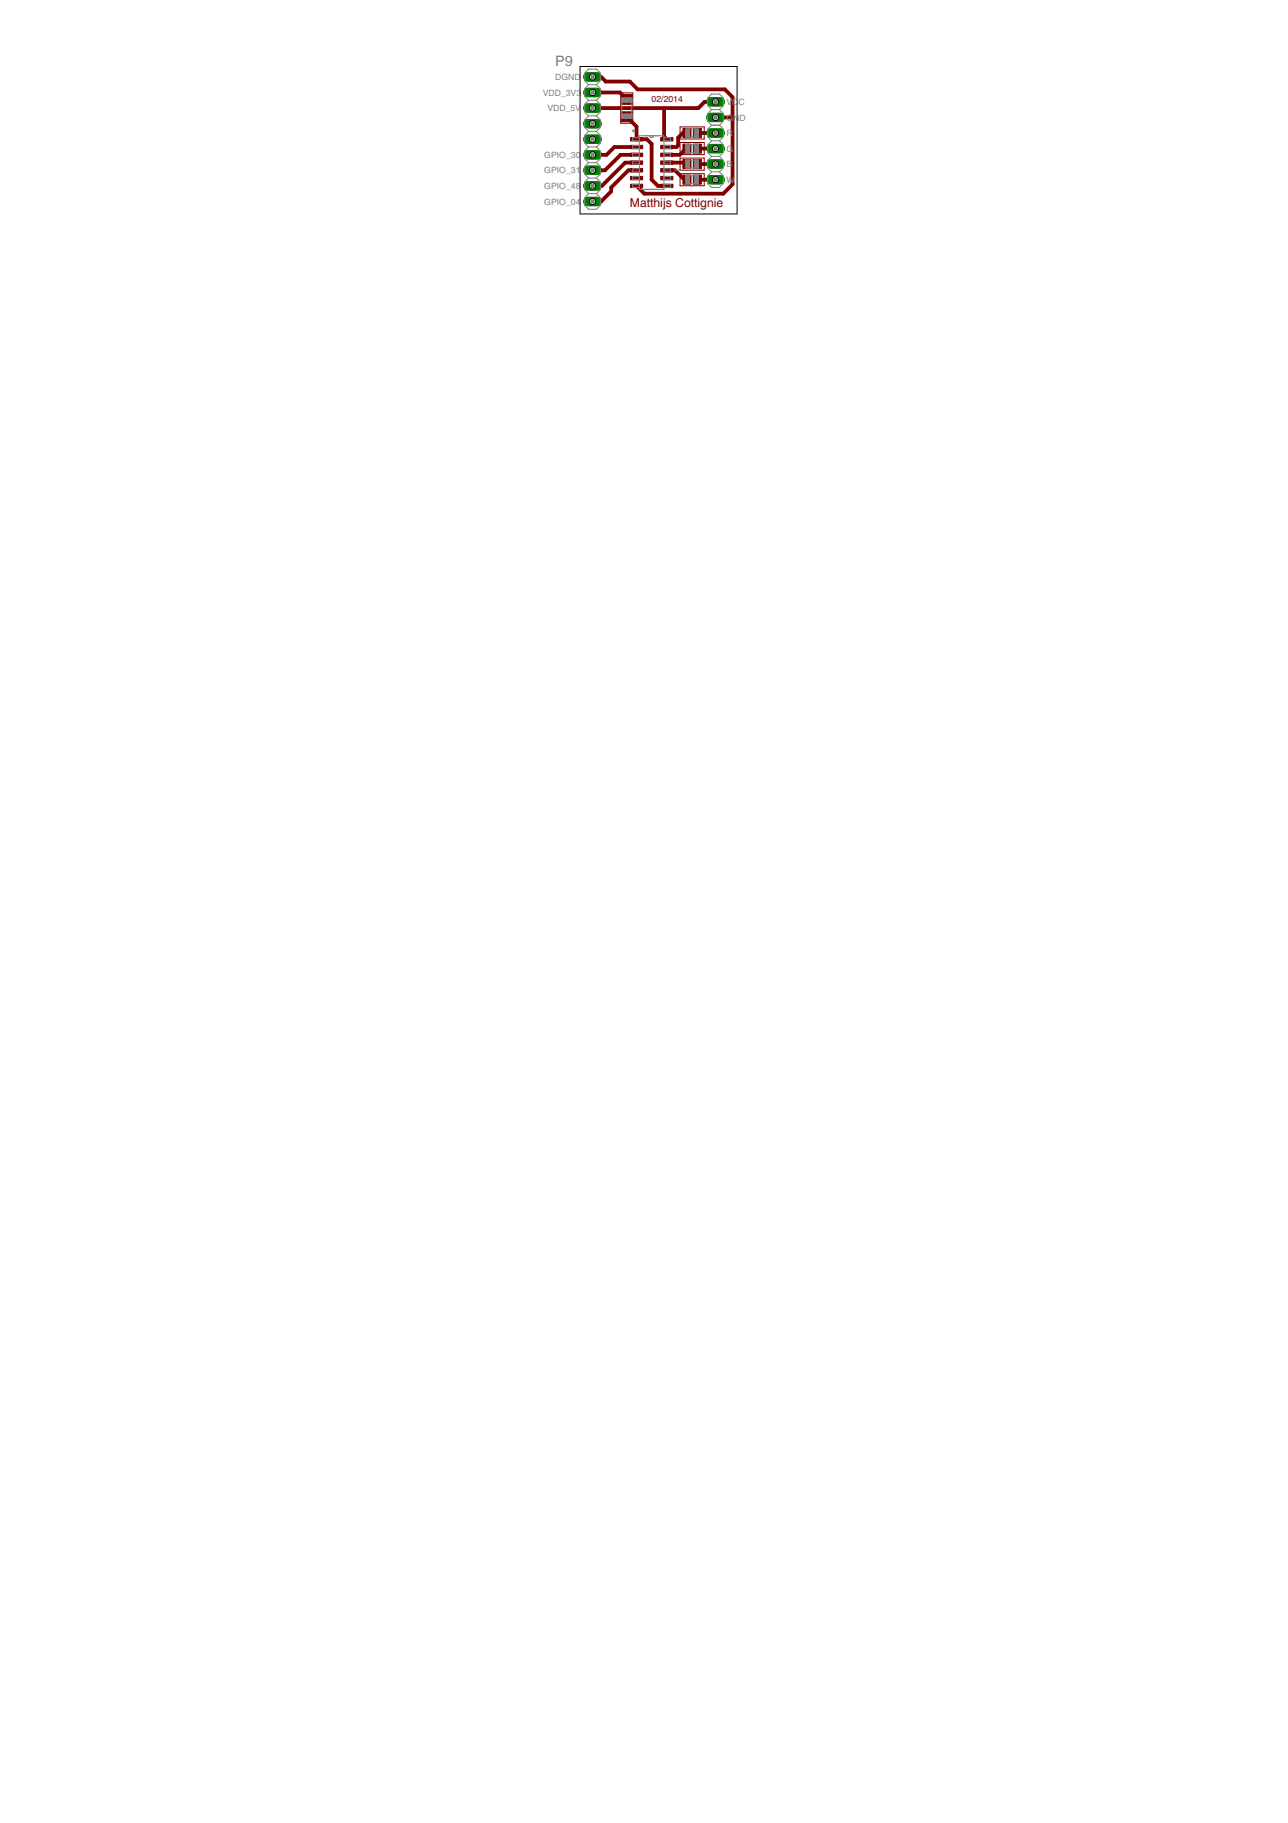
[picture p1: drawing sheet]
<svg xmlns="http://www.w3.org/2000/svg" width="210mm" height="297mm" viewBox="0 0 210 297" stroke-linecap="round" stroke-linejoin="round" font-family="sans-serif">
<path d="M115.8 21.7h1.6" fill="none" stroke="#008000" stroke-width="1.5"/>
<circle cx="116.6" cy="21.7" r=".51" fill="#fff" stroke="#000" stroke-width=".16"/>
<path d="M115.8 24.2h1.6" fill="none" stroke="#008000" stroke-width="1.5"/>
<circle cx="116.6" cy="24.2" r=".51" fill="#fff" stroke="#000" stroke-width=".16"/>
<path d="M115.8 26.7h1.6" fill="none" stroke="#008000" stroke-width="1.5"/>
<circle cx="116.6" cy="26.7" r=".51" fill="#fff" stroke="#000" stroke-width=".16"/>
<path d="M115.8 29.3h1.6" fill="none" stroke="#008000" stroke-width="1.5"/>
<circle cx="116.6" cy="29.3" r=".51" fill="#fff" stroke="#000" stroke-width=".16"/>
<path d="M115.8 19.1h1.6" fill="none" stroke="#008000" stroke-width="1.5"/>
<circle cx="116.6" cy="19.1" r=".51" fill="#fff" stroke="#000" stroke-width=".16"/>
<path d="M115.8 16.6h1.6" fill="none" stroke="#008000" stroke-width="1.5"/>
<circle cx="116.6" cy="16.6" r=".51" fill="#fff" stroke="#000" stroke-width=".16"/>
<path d="M95.8 12.5h1.5" fill="none" stroke="#008000" stroke-width="1.5"/>
<circle cx="96.6" cy="12.5" r=".51" fill="#fff" stroke="#000" stroke-width=".16"/>
<path d="M95.8 15.1h1.5" fill="none" stroke="#008000" stroke-width="1.5"/>
<circle cx="96.6" cy="15.1" r=".51" fill="#fff" stroke="#000" stroke-width=".16"/>
<path d="M95.8 17.6h1.5" fill="none" stroke="#008000" stroke-width="1.5"/>
<circle cx="96.6" cy="17.6" r=".51" fill="#fff" stroke="#000" stroke-width=".16"/>
<path d="M95.8 20.2h1.5" fill="none" stroke="#008000" stroke-width="1.5"/>
<circle cx="96.6" cy="20.2" r=".51" fill="#fff" stroke="#000" stroke-width=".16"/>
<path d="M95.8 22.7h1.5" fill="none" stroke="#008000" stroke-width="1.5"/>
<circle cx="96.6" cy="22.7" r=".51" fill="#fff" stroke="#000" stroke-width=".16"/>
<path d="M95.8 25.2h1.5" fill="none" stroke="#008000" stroke-width="1.5"/>
<circle cx="96.6" cy="25.2" r=".51" fill="#fff" stroke="#000" stroke-width=".16"/>
<path d="M95.8 27.7h1.5" fill="none" stroke="#008000" stroke-width="1.5"/>
<circle cx="96.6" cy="27.7" r=".51" fill="#fff" stroke="#000" stroke-width=".16"/>
<path d="M95.8 30.3h1.5" fill="none" stroke="#008000" stroke-width="1.5"/>
<circle cx="96.6" cy="30.3" r=".51" fill="#fff" stroke="#000" stroke-width=".16"/>
<path d="M95.8 32.8h1.5" fill="none" stroke="#008000" stroke-width="1.5"/>
<circle cx="96.6" cy="32.8" r=".51" fill="#fff" stroke="#000" stroke-width=".16"/>
<g fill="#800000" stroke="#800000" stroke-width=".16">
<path d="M102.7 22.4h2v.6h-2z"/>
<path d="M102.7 23.7h2v.5h-2z"/>
<path d="M102.7 25h2v.5h-2z"/>
<path d="M102.7 26.2h2v.6h-2z"/>
<path d="M102.7 27.5h2v.5h-2z"/>
<path d="M102.7 28.7h2v.6h-2z"/>
<path d="M102.7 30h2v.6h-2z"/>
<path d="M107.7 30h2v.6h-2z"/>
<path d="M107.7 28.7h2v.6h-2z"/>
<path d="M107.7 27.5h2v.5h-2z"/>
<path d="M107.7 26.2h2v.6h-2z"/>
<path d="M107.7 25h2v.5h-2z"/>
<path d="M107.7 23.7h2v.5h-2z"/>
<path d="M107.7 22.4h2v.6h-2z"/>
<path d="M101.2 15.4h1.9v1.6h-1.9z"/>
<path d="M101.2 18.2h1.9v1.6h-1.9z"/>
<path d="M111.3 20.9h1.3v1.5h-1.3z"/>
<path d="M113 20.9h1.3v1.5h-1.3z"/>
<path d="M111.3 23.5h1.3v1.5h-1.3z"/>
<path d="M113 23.5h1.3v1.5h-1.3z"/>
<path d="M111.3 26h1.3v1.5h-1.3z"/>
<path d="M113 26h1.3v1.5h-1.3z"/>
<path d="M111.3 28.5h1.3v1.5h-1.3z"/>
<path d="M113 28.5h1.3v1.5h-1.3z"/>
</g>
<g fill="none" stroke="#800000" stroke-width=".61">
<path d="M96.6 15.1h4.4l1.2 1.1M96.6 12.5h1.4l.7 .8h4l1.2 1.3h14.2l1.3 1.2v14.2l-1.5 1.6h-12.9l-1.3-1.3M102.2 19l1.5 1.6v2.1h1.7l.8 .8v5.8l1 1h1.5M108.2 17.6v4.6l.5 .5M116.6 19.1h2.5l.2 .1 .1 .2M116.6 16.6h-1.8l-1 1h-17.2M103.7 26.5h-1.8l-3.8 3.8h-1.5M103.7 24h-3.6l-1.3 1.2h-2.2M103.7 25.2h-2.6l-2.5 2.5h-2M103.7 27.7h-1.3l-2.8 2.8v.7l-1.6 1.6h-1.4M108.7 27.7h1.3l1.3 1.3h.4l.3 .3M108.7 26.5h3l.3 .2"/>
<path d="M112 24.2l-.3 .3h-.2l-.7 .7h-2.1M112 21.7h-.7l-.8 .7v1.3l-.2 .3h-1.6M113.6 21.7h3M113.6 24.2h3M113.6 26.7h3M113.6 29.3h3"/>
</g>
<path d="M115.8 21.7h1.6" fill="none" stroke="#008000" stroke-width="1.5"/>
<circle cx="116.6" cy="21.7" r=".51" fill="#fff" stroke="#000" stroke-width=".16"/>
<path d="M115.8 24.2h1.6" fill="none" stroke="#008000" stroke-width="1.5"/>
<circle cx="116.6" cy="24.2" r=".51" fill="#fff" stroke="#000" stroke-width=".16"/>
<path d="M115.8 26.7h1.6" fill="none" stroke="#008000" stroke-width="1.5"/>
<circle cx="116.6" cy="26.7" r=".51" fill="#fff" stroke="#000" stroke-width=".16"/>
<path d="M115.8 29.3h1.6" fill="none" stroke="#008000" stroke-width="1.5"/>
<circle cx="116.6" cy="29.3" r=".51" fill="#fff" stroke="#000" stroke-width=".16"/>
<path d="M115.8 19.1h1.6" fill="none" stroke="#008000" stroke-width="1.5"/>
<circle cx="116.6" cy="19.1" r=".51" fill="#fff" stroke="#000" stroke-width=".16"/>
<path d="M115.8 16.6h1.6" fill="none" stroke="#008000" stroke-width="1.5"/>
<circle cx="116.6" cy="16.6" r=".51" fill="#fff" stroke="#000" stroke-width=".16"/>
<path d="M95.8 12.5h1.5" fill="none" stroke="#008000" stroke-width="1.5"/>
<circle cx="96.6" cy="12.5" r=".51" fill="#fff" stroke="#000" stroke-width=".16"/>
<path d="M95.8 15.1h1.5" fill="none" stroke="#008000" stroke-width="1.5"/>
<circle cx="96.6" cy="15.1" r=".51" fill="#fff" stroke="#000" stroke-width=".16"/>
<path d="M95.8 17.6h1.5" fill="none" stroke="#008000" stroke-width="1.5"/>
<circle cx="96.6" cy="17.6" r=".51" fill="#fff" stroke="#000" stroke-width=".16"/>
<path d="M95.8 20.2h1.5" fill="none" stroke="#008000" stroke-width="1.5"/>
<circle cx="96.6" cy="20.2" r=".51" fill="#fff" stroke="#000" stroke-width=".16"/>
<path d="M95.8 22.7h1.5" fill="none" stroke="#008000" stroke-width="1.5"/>
<circle cx="96.6" cy="22.7" r=".51" fill="#fff" stroke="#000" stroke-width=".16"/>
<path d="M95.8 25.2h1.5" fill="none" stroke="#008000" stroke-width="1.5"/>
<circle cx="96.6" cy="25.2" r=".51" fill="#fff" stroke="#000" stroke-width=".16"/>
<path d="M95.8 27.7h1.5" fill="none" stroke="#008000" stroke-width="1.5"/>
<circle cx="96.6" cy="27.7" r=".51" fill="#fff" stroke="#000" stroke-width=".16"/>
<path d="M95.8 30.3h1.5" fill="none" stroke="#008000" stroke-width="1.5"/>
<circle cx="96.6" cy="30.3" r=".51" fill="#fff" stroke="#000" stroke-width=".16"/>
<path d="M95.8 32.8h1.5" fill="none" stroke="#008000" stroke-width="1.5"/>
<circle cx="96.6" cy="32.8" r=".51" fill="#fff" stroke="#000" stroke-width=".16"/>
<path d="M101.2 15.1h1.9v5h-1.9zM110.8 20.7h4v1.9h-4zM110.8 23.2h4v2h-4zM110.8 25.8h4v1.9h-4zM110.8 28.3h4v2h-4z" fill="none" stroke="#800000" stroke-width=".16"/>
<g fill="none" stroke="#808080" stroke-width=".17">
<path d="M95.9 13.8l-.6-.6v-1.3l.6-.6h1.3l.6 .6v1.3l-.6 .6M95.9 13.8l-.6 .6v1.3l.6 .6M95.9 16.3l-.6 .7v1.2l.6 .7M95.9 18.9l-.6 .6v1.3l.6 .6M95.9 18.9h1.3M95.9 13.8h1.3M95.9 16.3h1.3M97.2 13.8l.6 .6v1.3l-.6 .6M97.2 16.3l.6 .7v1.2l-.6 .7M97.2 18.9l.6 .6v1.3l-.6 .6M101.3 16.7v1.9M103 16.7v1.9"/>
<path d="M116 17.9l-.7-.7v-1.2l.7-.7h1.2l.7 .7v1.2l-.7 .7M116 17.9l-.7 .6v1.3l.7 .6M116 17.9h1.2M117.2 17.9l.7 .6v1.3l-.7 .6M95.9 31.6l-.6 .6v1.3l.6 .6h1.3l.6-.6v-1.3l-.6-.6M95.9 29h1.3M95.9 26.5l-.6 .6v1.3l.6 .6M95.9 31.6h1.3M95.9 29l-.6 .7v1.2l.6 .7M95.9 21.4l-.6 .7v1.2l.6 .7M95.9 24l-.6 .6v1.3l.6 .6M95.9 26.5h1.3"/>
<path d="M95.9 21.4h1.3M95.9 24h1.3M97.2 21.4l.6 .7v1.2l-.6 .7M97.2 24l.6 .6v1.3l-.6 .6M97.2 26.5l.6 .6v1.3l-.6 .6M97.2 29l.6 .7v1.2l-.6 .7M104.9 30.9h2.6M104.9 22.1h2.6M105.9 22.1a.31 .31 0 0 0 .3 .3 .31 .31 0 0 0 .3-.3M110 27.7h1M112.4 21h.8M112.4 22.3h.8"/>
<path d="M112.4 23.6h.8M112.4 24.8h.8M112.4 26.1h.8M112.4 27.4h.8M112.4 28.6h.8M112.4 29.9h.8M116 28l-.7 .6v1.3l.7 .6h1.2l.7-.6v-1.3l-.7-.6M116 28h1.2M116 25.5l-.7 .6v1.3l.7 .6M116 20.4l-.7 .6v1.3l.7 .6M116 22.9l-.7 .7v1.2l.7 .7M116 22.9h1.2"/>
<path d="M116 25.5h1.2M116 20.4h1.2M117.2 25.5l.7 .6v1.3l-.7 .6M117.2 20.4l.7 .6v1.3l-.7 .6M117.2 22.9l.7 .7v1.2l-.7 .7"/>
</g>
<g fill="none" stroke="#808080" stroke-width=".16">
<path d="M104.2 22.1h4v8.8h-4zM104.2 22.4h-1.1v.5h1.1M104.2 23.7h-1.1v.5h1.1M104.2 25h-1.1v.5h1.1M104.2 26.2h-1.1v.5h1.1M104.2 27.5h-1.1v.5h1.1M104.2 28.8h-1.1v.5h1.1M104.2 30h-1.1v.5h1.1M105.9 22.1a.31 .31 0 0 0 .3 .3 .31 .31 0 0 0 .3-.3M108.2 22.4h1.1v.5h-1.1M108.2 23.7h1.1v.5h-1.1M108.2 25h1.1v.5h-1.1"/>
<path d="M108.2 26.2h1.1v.5h-1.1M108.2 27.5h1.1v.5h-1.1M108.2 28.8h1.1v.5h-1.1M108.2 30h1.1v.5h-1.1"/>
</g>
<g fill="#808080" stroke="#808080" stroke-width=".16">
<path d="M116.4 26.5h.5v.5h-.5z"/>
<path d="M116.4 24h.5v.5h-.5z"/>
<path d="M116.4 21.4h.5v.5h-.5z"/>
<path d="M116.4 29h.5v.5h-.5z"/>
<path d="M101.3 18.6h1.7v.7h-1.7z"/>
<path d="M101.3 15.9h1.7v.8h-1.7z"/>
<path d="M113.2 21h.6v1.4h-.6z"/>
<path d="M111.7 21h.7v1.4h-.7z"/>
<path d="M113.2 23.5h.6v1.4h-.6z"/>
<path d="M111.7 23.5h.7v1.4h-.7z"/>
<path d="M113.2 26h.6v1.4h-.6z"/>
<path d="M111.7 26h.7v1.4h-.7z"/>
<path d="M113.2 28.6h.6v1.4h-.6z"/>
<path d="M111.7 28.6h.7v1.4h-.7z"/>
<path d="M116.4 18.9h.5v.5h-.5z"/>
<path d="M116.4 16.3h.5v.5h-.5z"/>
<path d="M96.3 30h.5v.5h-.5z"/>
<path d="M96.3 27.5h.5v.5h-.5z"/>
<path d="M96.3 25h.5v.5h-.5z"/>
<path d="M96.3 22.4h.5v.5h-.5z"/>
<path d="M96.3 19.9h.5v.5h-.5z"/>
<path d="M96.3 17.4h.5v.5h-.5z"/>
<path d="M96.3 14.8h.5v.5h-.5z"/>
<path d="M96.3 12.3h.5v.5h-.5z"/>
<path d="M96.3 32.6h.5v.5h-.5z"/>
</g>
<path d="M94.5 10.8h25.6v24.1h-25.6z" fill="none" stroke="#000" stroke-width=".16"/>
<text font-size="2.7" fill="#808080" x="90.5" y="10.8">P9</text>
<text font-size="2.3" fill="#800000" x="102.7" y="33.8">Matthijs Cottignie</text>
<text font-size="2.1" fill="#808080" x="102.9" y="22.3">*</text>
<g font-size="1.6" fill="#808080">
<text x="88.4" y="15.6">VDD_3V3</text>
<text x="90.5" y="13">DGND</text>
<text x="118.4" y="17.1">VC</text>
<text x="120.3" y="17.1">C</text>
<text x="89.2" y="18.1">VDD_5V</text>
<text x="118.4" y="19.6">G</text>
<text x="118.4" y="22.2">R</text>
<text x="119.5" y="19.6">N</text>
<text x="120.5" y="19.6">D</text>
<text x="88.7" y="25.7">GPIO_30</text>
<text x="88.7" y="28.3">GPIO_31</text>
<text x="118.4" y="24.7">G</text>
<text x="118.4" y="27.3">B</text>
<text x="118.4" y="29.8">W</text>
<text x="88.7" y="33.3">GPIO_04</text>
<text x="88.7" y="30.8">GPIO_48</text>
</g>
<text font-size="1.6" fill="#800000" x="106.2" y="16.6">02/2014</text>
</svg>
